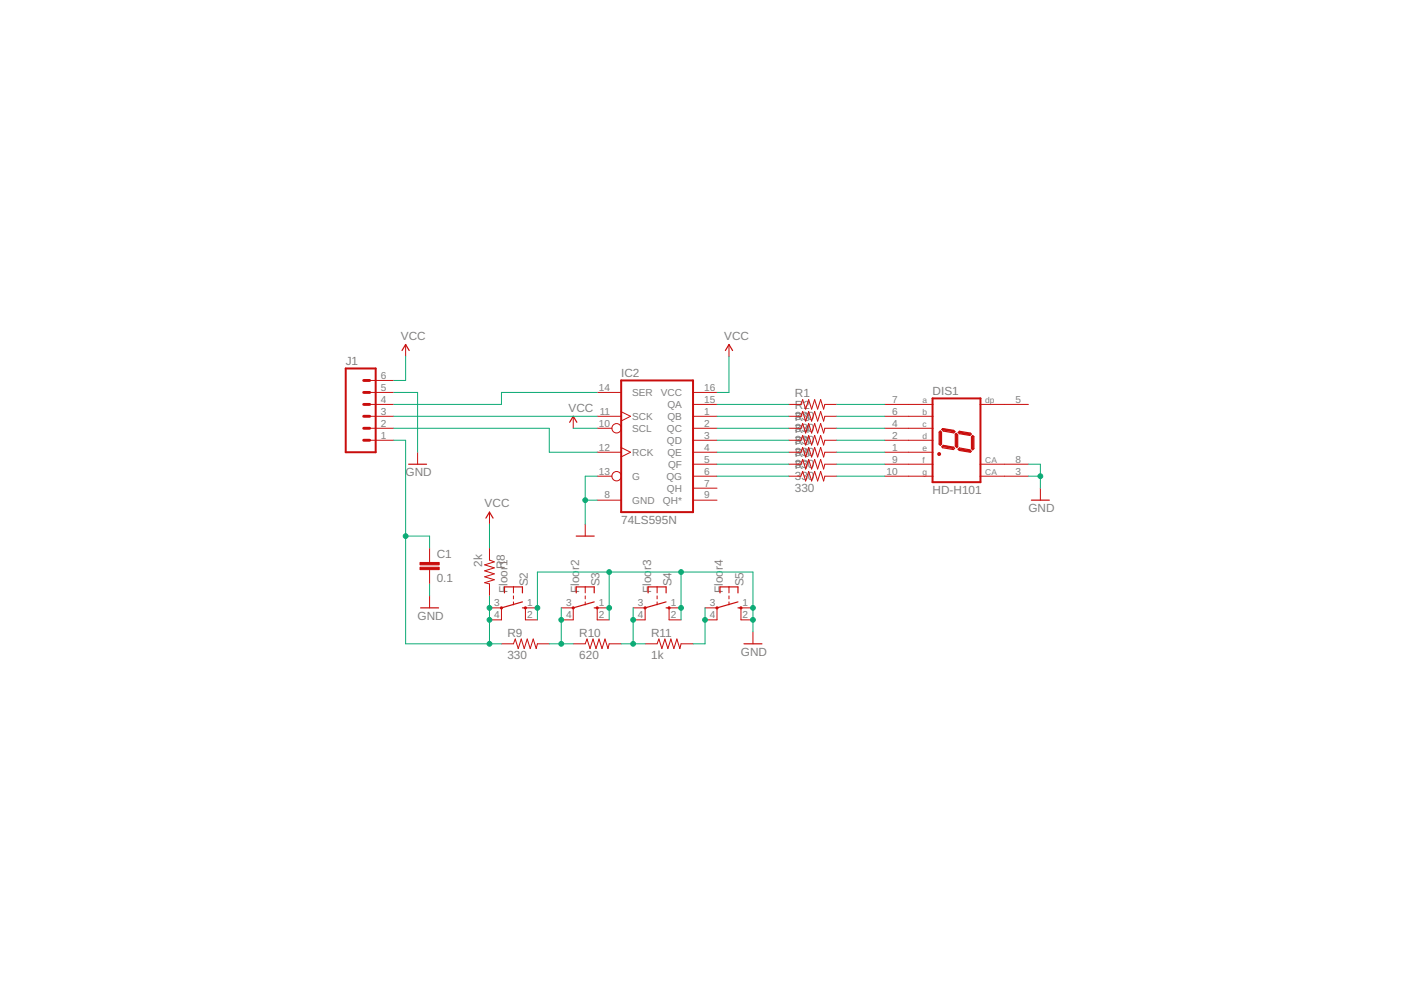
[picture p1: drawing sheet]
<svg xmlns="http://www.w3.org/2000/svg" width="297mm" height="210mm" viewBox="0 0 297 210" stroke-linecap="round" stroke-linejoin="round" font-family="sans-serif">
<g fill="none" stroke="#c90d0c" stroke-width=".42">
<path d="M73.3 78.1h6.4v17.8h-6.4zM131.7 80.7h15.2v27.9h-15.2zM197.7 84.5h10.2v17.7h-10.2zM199.4 91.7v2.4M199.9 91.1l2.3 .3M200 94.6l2 .4M202.8 92.1v2.5M203.4 95.2l2.2 .4M203.4 91.7l2.2 .4M206.2 92.6v2.5"/>
<circle cx="106.3" cy="128.9" r=".13"/>
<circle cx="111.4" cy="128.9" r=".13"/>
<circle cx="121.5" cy="128.9" r=".13"/>
<circle cx="126.6" cy="128.9" r=".13"/>
<circle cx="136.8" cy="128.9" r=".13"/>
<circle cx="141.9" cy="128.9" r=".13"/>
<circle cx="152" cy="128.9" r=".13"/>
<circle cx="157.1" cy="128.9" r=".13"/>
</g>
<g fill="none" stroke="#c90d0c" stroke-width=".21">
<path d="M86 73v2.6M154.6 73v2.6M78.4 88.3h5.1M78.4 90.8h5.1M78.4 93.3h5.1M78.4 83.2h5.1M78.4 85.7h5.1M78.4 80.7h5.1M88.5 95.9v2.5M121.5 88.3v2.5M126.6 88.3h5.1M126.6 90.8h3.1"/>
<path d="M126.6 95.9h5.1M126.6 83.2h5.1M131.7 87.3l2 1-2 1M131.7 94.9l2 1-2 1M146.9 88.3h5.1M146.9 90.8h5.1M146.9 93.3h5.1M146.9 95.9h5.1M146.9 98.4h5.1M146.9 83.2h5.1M146.9 85.7h5.1M167.3 88.3h2.5l.4-1.1 .6 2.1 .6-2.1 .7 2.1 .6-2.1 .7 2.1 .6-2.1 .6 2.1 .3-1h2.5"/>
<path d="M167.3 90.8h2.5l.4-1 .6 2 .6-2 .7 2 .6-2 .7 2 .6-2 .6 2 .3-1h2.5M167.3 93.3h2.5l.4-1 .6 2.1 .6-2.1 .7 2.1 .6-2.1 .7 2.1 .6-2.1 .6 2.1 .3-1.1h2.5M167.3 95.9h2.5l.4-1 .6 2 .6-2 .7 2 .6-2 .7 2 .6-2 .6 2 .3-1h2.5M167.3 98.4h2.5l.4-1 .6 2 .6-2 .7 2 .6-2 .7 2 .6-2 .6 2 .3-1h2.5M167.3 85.7h2.5l.4-1 .6 2 .6-2 .7 2 .6-2 .7 2 .6-2 .6 2 .3-1h2.5M187.6 88.3h10.2M187.6 90.8h10.2M187.6 93.3h10.2M187.6 95.9h10.2M187.6 98.4h10.2M187.6 85.7h10.2M207.8 98.4h10.2"/>
<path d="M207.8 85.7h10.2M91.1 116.2v3.1M103.8 108.6v2.5M103.8 116.2v2.5l1 .4-2 .7 2 .6-2 .6 2 .7-2 .6 2 .6-2 .6 1 .3v2.5M124.1 111.1v2.6M126.6 101h3.1M126.6 106h5.1M146.9 101h5.1M146.9 103.5h5.1M146.9 106h5.1M167.3 101h2.5l.4-1.1 .6 2.1 .6-2.1 .7 2.1 .6-2.1 .7 2.1 .6-2.1 .6 2.1 .3-1h2.5M187.6 101h10.2"/>
<path d="M207.8 101h10.2M220.6 103.5v2.5M91.1 120.8v3M91.1 126.3v2.6M103.8 128.9h2.5v2.5h-2.5M106.3 136.5h2.6l.3-1 .7 2 .6-2 .6 2 .7-2 .6 2 .7-2 .6 2 .2-1h2.6M108.9 124.4v1.3M108.9 126.3v.7M108.9 127.6v.6M113.9 128.9h-2.5v2.5h2.5M119 128.9h2.5v2.5h-2.5M121.5 136.5h2.6l.4-1 .6 2 .6-2 .7 2 .6-2 .6 2 .7-2 .6 2 .3-1h2.5"/>
<path d="M124.1 124.4v1.3M124.1 126.3v.7M124.1 127.6v.6M129.2 128.9h-2.6v2.5h2.6M134.2 128.9h2.6v2.5h-2.6M136.8 136.5h2.5l.4-1 .6 2 .7-2 .6 2 .6-2 .7 2 .6-2 .6 2 .3-1h2.5M139.3 124.4v1.3M139.3 126.3v.7M139.3 127.6v.6M144.4 128.9h-2.5v2.5h2.5M149.5 128.9h2.5v2.5h-2.5M154.6 124.4v1.3"/>
<path d="M154.6 126.3v.7M154.6 127.6v.6M159.6 128.9h-2.5v2.5h2.5M159.6 134v2.5"/>
<circle cx="130.7" cy="90.8" r=".99"/>
<circle cx="130.7" cy="101" r=".99"/>
</g>
<g fill="none" stroke="#c90d0c" stroke-width=".25">
<path d="M85.2 74.3l.8-1.3 .8 1.3M153.8 74.3l.8-1.3 .7 1.3M86.6 98.4h3.8M120.8 89.5l.7-1.2 .8 1.2M199.1 91.6l.3-.2 .2 .2v2.6l-.2 .2-.3-.2zM199.7 91.1l.2-.2 2.3 .3 .3 .3-.3 .3-2.2-.4zM199.7 94.7l.3-.3 2.1 .4 .3 .3-.3 .2-2.2-.4zM202.5 92.1l.2-.2 .4 .3v2.5l-.2 .2-.4-.3zM203.1 95.2l.3-.2 2.2 .4 .3 .3-.2 .2-2.3-.4zM203.2 91.7l.2-.3 2.3 .4 .2 .2-.3 .3-2.2-.4zM206 92.6l.2-.3 .3 .3v2.5l-.3 .3-.2-.3zM103 109.9l.8-1.3 .7 1.3"/>
<path d="M122.2 113.7h3.8M218.7 106h3.8M89.2 128.9h3.8M107 125.7v-1.3h3.8v1.3M110.8 128.9h.6M110.8 127.6l-4.5 1.3M122.2 125.7v-1.3h3.8v1.3M126 128.9h.6M126 127.6l-4.5 1.3M137.4 125.7v-1.3h3.8v1.3M141.2 128.9h.7M141.2 127.6l-4.4 1.3"/>
<path d="M152.7 125.7v-1.3h3.8v1.3M156.5 128.9h.6M156.5 127.6l-4.5 1.3M157.7 136.5h3.8"/>
</g>
<g fill="none" stroke="#c90d0c" stroke-width=".32">
<path d="M199.1 96.1v.3"/>
<circle cx="199.1" cy="96.3" r=".25"/>
</g>
<path d="M77.1 88.3h1.3M77.1 90.8h1.3M77.1 93.3h1.3M77.1 83.2h1.3M77.1 85.7h1.3M77.1 80.7h1.3" fill="none" stroke="#c90d0c" stroke-width=".61"/>
<g fill="#c90d0c" stroke="#c90d0c" stroke-width=".21">
<path d="M89 120.3h4.1v.5h-4.1z"/>
<path d="M89 119.3h4.1v.5h-4.1z"/>
</g>
<g fill="none" stroke="#0dab76" stroke-width=".21">
<path d="M86 75.6v5.1h-2.5M154.6 75.6v7.6h-2.6M83.5 90.8h33v5.1h10.1M83.5 83.2h5v12.7M83.5 93.3h2.5v43.2h20.3M83.5 88.3h43.1M121.5 90.8h5.1M126.6 83.2h-20.3v2.5h-22.8M152 90.8h15.3M152 98.4h15.3M152 85.7h15.3M152 88.3h15.3"/>
<path d="M152 93.3h15.3M152 95.9h15.3M177.4 90.8h10.2M177.4 98.4h10.2M177.4 85.7h10.2M177.4 88.3h10.2M177.4 93.3h10.2M177.4 95.9h10.2M218 98.4h2.6v5.1M86 113.7h5.1v2.5M103.8 111.1v5.1M124.1 106h2.5"/>
<path d="M126.6 101h-2.5v10.1M152 101h15.3M177.4 101h10.2M218 101h2.6M91.1 123.8v2.5M103.8 126.3v10.2M113.9 131.4v-10.1h45.7v12.7M116.5 136.5h5M119 128.9v7.6M129.2 121.3v10.1M131.7 136.5h5.1M134.2 128.9v7.6"/>
<path d="M144.4 121.3v10.1M149.5 128.9v7.6h-2.6"/>
</g>
<g fill="#0dab76" stroke="#0dab76" stroke-width=".21">
<circle cx="124.1" cy="106" r=".51"/>
<circle cx="129.2" cy="128.9" r=".51"/>
<circle cx="144.4" cy="121.3" r=".51"/>
<circle cx="144.4" cy="128.9" r=".51"/>
<circle cx="159.6" cy="128.9" r=".51"/>
<circle cx="159.6" cy="131.4" r=".51"/>
<circle cx="113.9" cy="128.9" r=".51"/>
<circle cx="129.2" cy="121.3" r=".51"/>
<circle cx="220.6" cy="101" r=".51"/>
<circle cx="103.8" cy="128.9" r=".51"/>
<circle cx="103.8" cy="131.4" r=".51"/>
<circle cx="103.8" cy="136.5" r=".51"/>
<circle cx="86" cy="113.7" r=".51"/>
<circle cx="119" cy="131.4" r=".51"/>
<circle cx="119" cy="136.5" r=".51"/>
<circle cx="134.2" cy="136.5" r=".51"/>
<circle cx="134.2" cy="131.4" r=".51"/>
<circle cx="149.5" cy="131.4" r=".51"/>
</g>
<g font-size="2.5" fill="#808080">
<text x="73.3" y="77.4">J1</text>
<text x="85" y="72">VCC</text>
<text x="153.5" y="72">VCC</text>
<text x="131.7" y="80">IC2</text>
<text x="197.7" y="83.8">DIS1</text>
<text x="120.5" y="87.3">VCC</text>
<text x="168.5" y="89">330</text>
<text x="168.5" y="84.2">R1</text>
<text x="168.5" y="86.8">R2</text>
<text x="168.5" y="89.3">R3</text>
<text x="168.5" y="91.6">330</text>
<text x="168.5" y="94.1">330</text>
<text x="168.5" y="91.9">R4</text>
<text x="168.5" y="94.4">R5</text>
<text x="86" y="101">GND</text>
<text x="168.5" y="96.7">330</text>
<text x="168.5" y="99.2">330</text>
<text x="168.5" y="101.7">330</text>
<text x="168.5" y="96.9">R6</text>
<text x="168.5" y="99.5">R7</text>
<text x="102.8" y="107.6">VCC</text>
<text x="168.5" y="104.3">330</text>
<text x="197.7" y="104.8">HD-H101</text>
<text x="131.7" y="111.1">74LS595N</text>
<text x="218" y="108.6">GND</text>
<text x="92.6" y="118.4">C1</text>
<text x="92.6" y="123.4">0.1</text>
<text x="102.2" y="120.1" transform="rotate(-90 102.2 120.1)">2k</text>
<text x="107.6" y="125.7" transform="rotate(-90 107.6 125.7)">FloorR8</text>
<text x="107.6" y="120" transform="rotate(-90 107.6 120)">1</text>
<text x="111.9" y="124.3" transform="rotate(-90 111.9 124.3)">S2</text>
<text x="122.8" y="125.7" transform="rotate(-90 122.8 125.7)">Floo</text>
<text x="122.8" y="120.9" transform="rotate(-90 122.8 120.9)">r2</text>
<text x="127.1" y="124.3" transform="rotate(-90 127.1 124.3)">S3</text>
<text x="138.1" y="125.7" transform="rotate(-90 138.1 125.7)">Floo</text>
<text x="138.1" y="120.9" transform="rotate(-90 138.1 120.9)">r3</text>
<text x="142.4" y="124.3" transform="rotate(-90 142.4 124.3)">S4</text>
<text x="153.3" y="125.7" transform="rotate(-90 153.3 125.7)">Floo</text>
<text x="153.3" y="120.9" transform="rotate(-90 153.3 120.9)">r4</text>
<text x="157.6" y="124.3" transform="rotate(-90 157.6 124.3)">S5</text>
<text x="88.5" y="131.4">GND</text>
<text x="107.6" y="135">R9</text>
<text x="122.8" y="135">R10</text>
<text x="138.1" y="135">R11</text>
<text x="107.6" y="139.8">330</text>
<text x="122.8" y="139.8">620</text>
<text x="138.1" y="139.8">1k</text>
<text x="157.1" y="139">GND</text>
</g>
<g font-size="2.1" fill="#808080">
<text x="80.7" y="82.8">5</text>
<text x="80.7" y="80.3">6</text>
<text x="127" y="82.8">14</text>
<text x="134" y="84">SER</text>
<text x="140.1" y="84">VCC</text>
<text x="149.3" y="82.8">16</text>
<text x="80.7" y="87.9">3</text>
<text x="80.7" y="85.4">4</text>
<text x="127.1" y="87.9">11</text>
<text x="134" y="89">SCK</text>
<text x="141.5" y="89">QB</text>
<text x="141.5" y="86.5">QA</text>
<text x="149.3" y="87.9">1</text>
<text x="149.3" y="85.4">15</text>
<text x="189.1" y="87.9">6</text>
<text x="189.1" y="85.4">7</text>
<text x="215.3" y="85.4">5</text>
<text x="80.7" y="93">1</text>
<text x="80.7" y="90.5">2</text>
<text x="127" y="90.5">10</text>
<text x="127" y="95.5">12</text>
<text x="134" y="91.6">SCL</text>
<text x="141.4" y="91.6">QC</text>
<text x="141.4" y="94.1">QD</text>
<text x="149.3" y="90.5">2</text>
<text x="149.3" y="93">3</text>
<text x="149.3" y="95.5">4</text>
<text x="189.1" y="93">2</text>
<text x="189.1" y="90.5">4</text>
<text x="189.1" y="95.5">1</text>
<text x="127" y="100.6">13</text>
<text x="134" y="96.7">RCK</text>
<text x="134" y="101.7">G</text>
<text x="141.3" y="101.7">QG</text>
<text x="141.5" y="96.7">QE</text>
<text x="141.6" y="99.2">QF</text>
<text x="149.3" y="98.1">5</text>
<text x="149.3" y="100.6">6</text>
<text x="187.9" y="100.6">10</text>
<text x="189.1" y="98.1">9</text>
<text x="215.3" y="100.6">3</text>
<text x="215.3" y="98.1">8</text>
<text x="128.2" y="105.7">8</text>
<text x="134" y="106.8">GND</text>
<text x="140.6" y="106.8">QH*</text>
<text x="141.4" y="104.3">QH</text>
<text x="149.3" y="103.2">7</text>
<text x="149.3" y="105.7">9</text>
<text x="104.8" y="128.5">3</text>
<text x="104.8" y="131.1">4</text>
<text x="111.7" y="128.5">1</text>
<text x="111.7" y="131.1">2</text>
<text x="120" y="128.5">3</text>
<text x="120" y="131.1">4</text>
<text x="127" y="128.5">1</text>
<text x="127" y="131.1">2</text>
<text x="135.2" y="128.5">3</text>
<text x="135.2" y="131.1">4</text>
<text x="142.2" y="128.5">1</text>
<text x="142.2" y="131.1">2</text>
<text x="150.5" y="128.5">3</text>
<text x="150.5" y="131.1">4</text>
<text x="157.5" y="128.5">1</text>
<text x="157.5" y="131.1">2</text>
</g>
<g font-size="1.8" fill="#808080">
<text x="195.6" y="85.5">a</text>
<text x="195.6" y="88">b</text>
<text x="208.9" y="85.5">dp</text>
<text x="195.6" y="90.6">c</text>
<text x="195.6" y="93.1">d</text>
<text x="195.6" y="95.6">e</text>
<text x="195.6" y="98.2">f</text>
<text x="195.6" y="100.7">g</text>
<text x="208.9" y="100.7">CA</text>
<text x="208.9" y="98.2">CA</text>
</g>
</svg>
